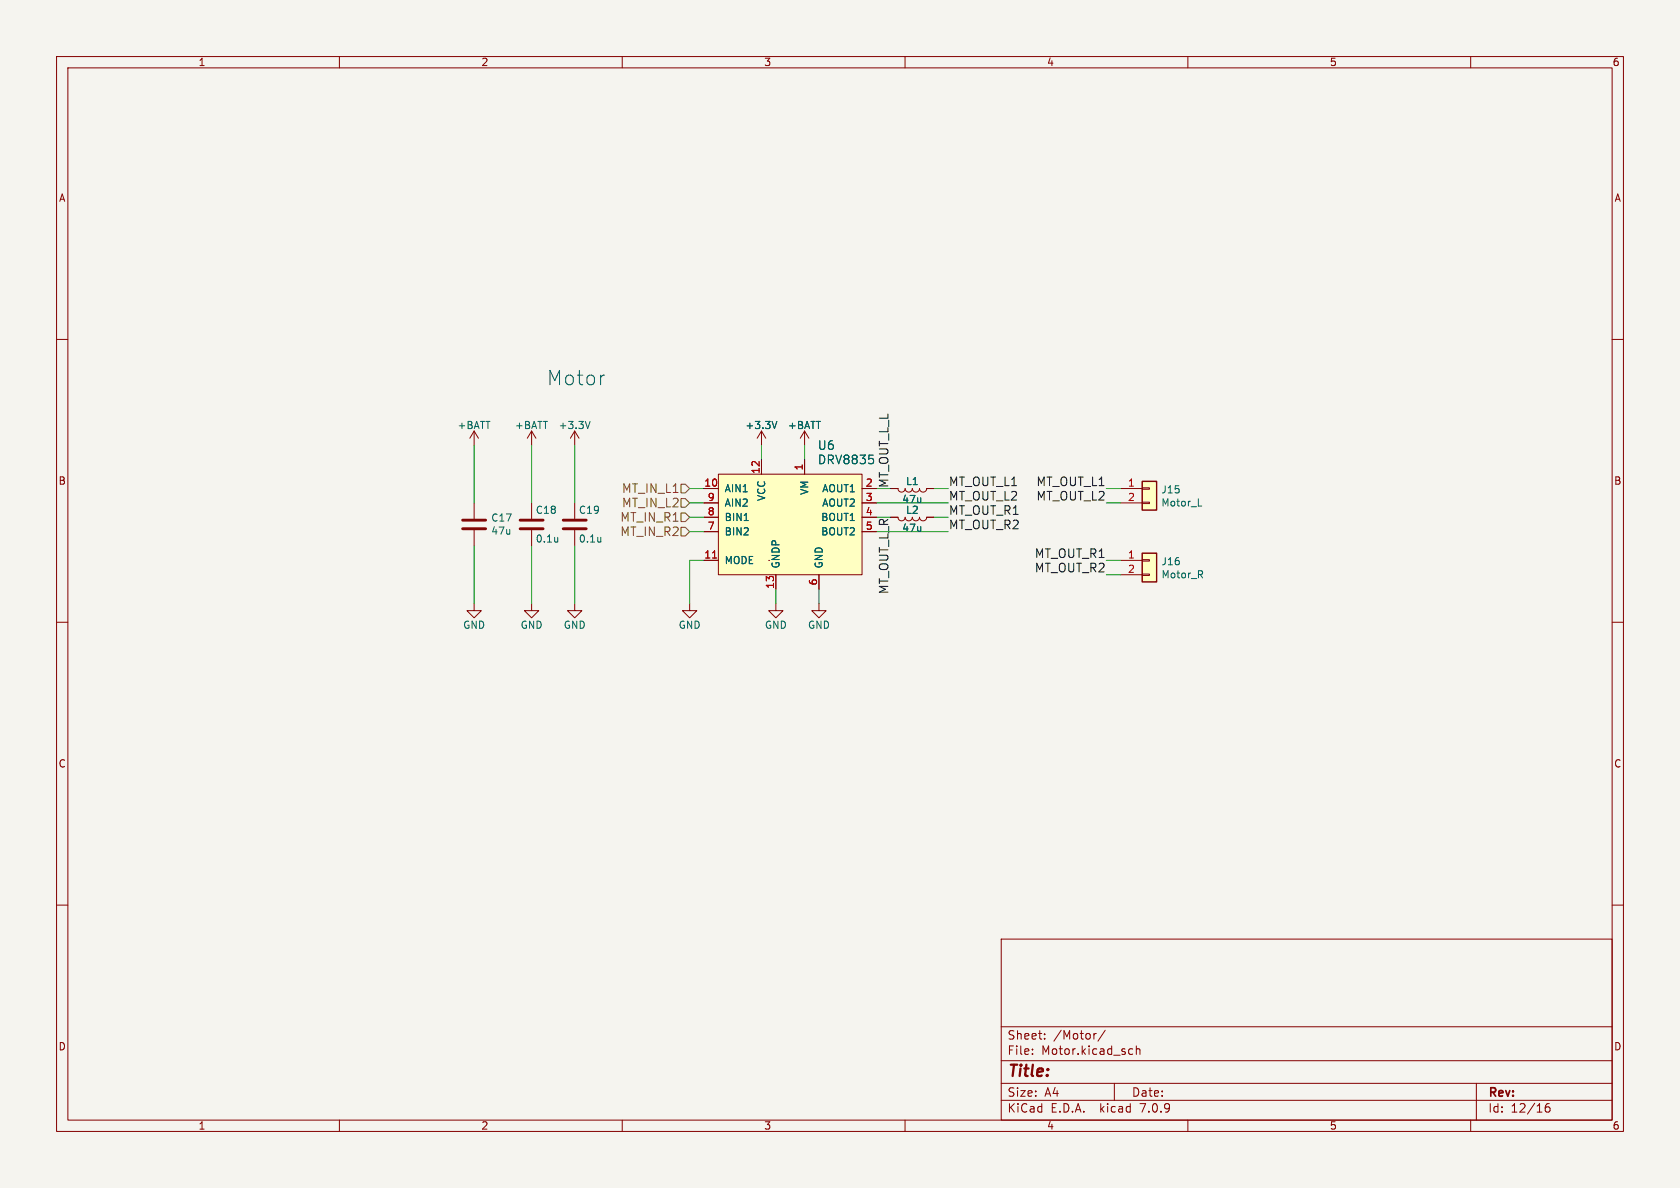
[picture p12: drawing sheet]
<svg xmlns="http://www.w3.org/2000/svg" width="297mm" height="210mm" viewBox="0 0 297 210" stroke-linecap="round" stroke-linejoin="round" font-family="sans-serif">
<path d="M0 0h297v210h-297z" fill="#f5f4ef" stroke="#f5f4ef" stroke-width=".18"/>
<g fill="none" stroke="#840000" stroke-width=".18">
<path d="M10 10h277v190h-277zM12 12h273v186h-273zM60 10v2M110 10v2M160 10v2M210 10v2M260 10v2M10 60h2M285 60h2M83.8 76.2l-.7 1.3M83.8 76.2v2.5M83.8 76.2l.8 1.3"/>
<path d="M94 76.2l-.8 1.3M94 76.2v2.5M94 76.2l.7 1.3M101.6 76.2l-.8 1.3M101.6 76.2v2.5M101.6 76.2l.8 1.3M134.6 76.2l-.7 1.3M134.6 76.2v2.5M134.6 76.2l.8 1.3M142.2 76.2l-.7 1.3M142.2 76.2v2.5M142.2 76.2l.8 1.3"/>
<path d="M83.8 88.9v2.8M83.8 93.7v2.8M94 88.9v2.8M94 93.7v2.8M101.6 88.9v2.8M101.6 93.7v2.8M124.5 99.1h2.5M124.5 86.4h2.5M124.5 88.9h2.5M124.5 91.4h2.5M124.5 94h2.5M127 83.8h25.4v17.8h-25.4z"/>
<path d="M134.6 81.3v2.5M135.9 99.1h.1M142.2 81.3v2.5M152.4 86.4h2.5M152.4 88.9h2.5M152.4 91.4h2.5M152.4 94h2.5M157.5 91.4h1.2a.64 .64 0 0 0 .7 .7 .64 .64 0 0 0 .6-.7 .64 .64 0 0 0 .7 .7 .64 .64 0 0 0 .6-.7 .64 .64 0 0 0 .6 .7 .64 .64 0 0 0 .7-.7 .64 .64 0 0 0 .6 .7 .64 .64 0 0 0 .6-.7h1.3M157.5 86.4h1.2a.64 .64 0 0 0 .7 .6 .64 .64 0 0 0 .6-.6 .64 .64 0 0 0 .7 .6 .64 .64 0 0 0 .6-.6 .64 .64 0 0 0 .6 .6 .64 .64 0 0 0 .7-.6 .64 .64 0 0 0 .6 .6 .64 .64 0 0 0 .6-.6h1.3M198.1 99.1h3.8M198.1 86.4h3.8M198.1 88.9h3.8"/>
<path d="M201.9 98.9h1.3v.3h-1.3zM201.9 88.8h1.3v.2h-1.3zM201.9 86.2h1.3v.3h-1.3zM10 110h2M83.8 106.7v1.3h1.3l-1.3 1.2-1.3-1.2h1.3M94 106.7v1.3h1.2l-1.2 1.2-1.3-1.2h1.3M101.6 106.7v1.3h1.3l-1.3 1.2-1.3-1.2h1.3M121.9 106.7v1.3h1.3l-1.3 1.2-1.3-1.2h1.3M137.2 106.7v1.3h1.2l-1.2 1.2-1.3-1.2h1.3M137.2 101.6v2.5M144.8 106.7v1.3h1.2l-1.2 1.2-1.3-1.2h1.3M144.8 101.6v2.5"/>
<path d="M198.1 101.6h3.8M201.9 101.5h1.3v.2h-1.3zM285 110h2M10 160h2M285 160h2M177 166h108v32h-108zM60 198v2M110 198v2M160 198v2M177 194.5h108M177 191.5h108M177 187.5h108"/>
<path d="M177 181.5h108M182.5 186.3v.1M182.5 185.5v.1M184.7 183.6v.1M184.7 182.8v.1M193.8 182.7l-.3 .1M195.4 182.1l-1.3 2M197 191.5v3M199.8 185.4l.4 .1M200.2 186.3l-.4 .1M200.9 185.5l.2-.1 .4 .1v.9M200.9 184.9v1.5"/>
<path d="M210 198v2M260 198v2M261 191.5v6.5M273.9 195.1a.59 .59 0 0 0-.7 .6v.6l.1 .2 .4 .1 .3-.1v-.5l-.1-.3h-.4l-.3 .3"/>
</g>
<path d="M104.3 74.5l-.4 1.3M137.3 74.5l-.4 1.3M98.6 95v.8M98.6 95.7l-.1 .1M106.2 95v.8M106.2 95.7v.1M131.6 92h.7M153.6 80.5h.8M154.3 81.1l.1 .2-.1 .6M211.8 89.5h.7M212.2 101.5l.4 .7M212.5 101v.4" fill="none" stroke="#006464" stroke-width=".18"/>
<g fill="#ffffc2" stroke="#ffffc2" stroke-width=".18">
<path d="M201.9 97.8h2.6v5.1h-2.6z"/>
<path d="M127 83.8h25.4v17.8h-25.4z"/>
<path d="M201.9 85.1h2.6v5.1h-2.6z"/>
</g>
<path d="M201.9 97.8h2.6v5.1h-2.6zM201.9 85.1h2.6v5.1h-2.6z" fill="none" stroke="#840000" stroke-width=".25"/>
<path d="M126 98.6h.7" fill="none" stroke="#a90000" stroke-width=".18"/>
<path d="M81.8 93.5h4.1M81.8 91.9h4.1M91.9 93.5h4.1M91.9 91.9h4.1M99.6 93.5h4M99.6 91.9h4" fill="none" stroke="#840000" stroke-width=".51"/>
<path d="M120.4 88.1h.8l.7 .8-.7 .8h-.8zM120.4 90.7h.8l.7 .7-.7 .8h-.8zM120.4 85.6h.8l.7 .8-.7 .7h-.8zM120.4 93.2h.8l.7 .8-.7 .7h-.8z" fill="none" stroke="#725600" stroke-width=".18"/>
<path d="M106.7 66.3h.2" fill="none" stroke="#0000c2" stroke-width=".18"/>
<g fill="none" stroke="#009600" stroke-width=".18">
<path d="M83.8 78.7v10.2M94 78.7v10.2M101.6 78.7v10.2M134.6 78.7v2.6M142.2 78.7v2.6M83.8 96.5v10.2M94 96.5v10.2M101.6 96.5v10.2M121.9 94h2.6M121.9 86.4h2.6M121.9 91.4h2.6M121.9 88.9h2.6"/>
<path d="M124.5 99.1h-2.6v7.6M154.9 94h12.7M154.9 88.9h12.7M165.1 86.4h2.5M165.1 91.4h2.5M195.6 86.4h2.5M195.6 99.1h2.5M195.6 88.9h2.5M137.2 104.1v2.6M144.8 104.1v2.6M195.6 101.6h2.5"/>
</g>
<text font-size="3.5" fill="#0000c2" x="96.5" y="68.3">Motor</text>
<text font-size="2.8" fill="#840000" x="178" y="190.9">Title:</text>
<g font-size="2.1" fill="#006464">
<text x="144.5" y="79.7">U6</text>
<text x="144.5" y="82.3">DRV8835</text>
</g>
<g font-size="2.1" fill="#725600">
<text x="109.9" y="89.9">MT_IN_L2</text>
<text x="109.9" y="87.4">MT_IN_L1</text>
<text x="109.6" y="92.4">MT_IN_R1</text>
<text x="109.6" y="95">MT_IN_R2</text>
</g>
<g font-size="2.1" fill="#009600">
<text x="157.2" y="86.4" transform="rotate(-90 157.2 86.4)">MT_OUT_L_L</text>
<text x="157.2" y="105.1" transform="rotate(-90 157.2 105.1)">MT_OUT_L_R</text>
</g>
<g font-size="2.1" fill="#0f0f0f">
<text x="167.6" y="88.6">MT_OUT_L2</text>
<text x="167.6" y="86">MT_OUT_L1</text>
<text x="183.2" y="86">MT_OUT_L1</text>
<text x="183.2" y="88.6">MT_OUT_L2</text>
<text x="167.6" y="91.1">MT_OUT_R1</text>
<text x="167.6" y="93.7">MT_OUT_R2</text>
<text x="182.9" y="98.7">MT_OUT_R1</text>
<text x="182.9" y="101.3">MT_OUT_R2</text>
</g>
<g font-size="2.1" fill="#840000">
<text x="178" y="184">Sheet:</text>
<text x="186.2" y="184">/Motor/</text>
<text x="178" y="186.7">File:</text>
<text x="184.1" y="186.7">Motor.kicad_sch</text>
<text x="178" y="196.9">KiCad</text>
<text x="178" y="194.1">Size:</text>
<text x="184.7" y="194.1">A4</text>
<text x="185.7" y="196.9">E.D.A.</text>
<text x="194.6" y="196.9">kicad</text>
<text x="200" y="194.1">Date:</text>
<text x="201.8" y="196.9">7.0.9</text>
<text x="263" y="194.3">Rev:</text>
<text x="263" y="196.9">Id:</text>
<text x="267.1" y="196.9">12/16</text>
</g>
<g font-size="1.8" fill="#840000">
<text x="35" y="11.9">1</text>
<text x="85" y="11.9">2</text>
<text x="135" y="11.9">3</text>
<text x="185" y="11.9">4</text>
<text x="235" y="11.9">5</text>
<text x="285" y="11.9">6</text>
<text x="10.3" y="35.9">A</text>
<text x="285.3" y="35.9">A</text>
<text x="10.3" y="85.9">B</text>
<text x="285.3" y="85.9">B</text>
<text x="10.3" y="135.9">C</text>
<text x="285.3" y="135.9">C</text>
<text x="10.3" y="185.9">D</text>
<text x="285.3" y="185.9">D</text>
<text x="35" y="199.9">1</text>
<text x="85" y="199.9">2</text>
<text x="135" y="199.9">3</text>
<text x="185" y="199.9">4</text>
<text x="235" y="199.9">5</text>
<text x="285" y="199.9">6</text>
</g>
<g font-size="1.8" fill="#006464">
<text x="80.8" y="76">+BATT</text>
<text x="90.9" y="76">+BATT</text>
<text x="98.7" y="76">+3.3V</text>
<text x="131.7" y="76">+3.3V</text>
<text x="139.2" y="76">+BATT</text>
<text x="128" y="87.2">AIN1</text>
<text x="128" y="89.8">AIN2</text>
<text x="135.5" y="88.7" transform="rotate(-90 135.5 88.7)">VCC</text>
<text x="143.1" y="87.6" transform="rotate(-90 143.1 87.6)">VM</text>
<text x="145.3" y="87.2">AOUT1</text>
<text x="145.3" y="89.8">AOUT2</text>
<text x="159.4" y="89.1">47u</text>
<text x="160.1" y="86">L1</text>
<text x="205.2" y="87.4">J15</text>
<text x="205.2" y="89.7">Motor_L</text>
<text x="86.8" y="92.4">C17</text>
<text x="86.8" y="94.7">47u</text>
<text x="94.6" y="91">C18</text>
<text x="102.2" y="91">C19</text>
<text x="128" y="94.8">BIN2</text>
<text x="128" y="92.3">BIN1</text>
<text x="145.1" y="92.3">BOUT1</text>
<text x="145.1" y="94.8">BOUT2</text>
<text x="159.4" y="94.2">47u</text>
<text x="160.1" y="91">L2</text>
<text x="94.6" y="96.1">0.1u</text>
<text x="102.2" y="96.1">0.1u</text>
<text x="128" y="99.9">MODE</text>
<text x="138" y="100.6" transform="rotate(-90 138 100.6)">GNDP</text>
<text x="145.6" y="100.6" transform="rotate(-90 145.6 100.6)">GND</text>
<text x="205.2" y="100.1">J16</text>
<text x="205.2" y="102.4">Motor_R</text>
<text x="81.8" y="111.4">GND</text>
<text x="91.9" y="111.4">GND</text>
<text x="99.6" y="111.4">GND</text>
<text x="119.9" y="111.4">GND</text>
<text x="135.1" y="111.4">GND</text>
<text x="142.7" y="111.4">GND</text>
</g>
<g font-size="1.8" fill="#a90000">
<text x="134.4" y="83.9" transform="rotate(-90 134.4 83.9)">12</text>
<text x="142" y="83.3" transform="rotate(-90 142 83.3)">1</text>
<text x="124.4" y="86.1">10</text>
<text x="125" y="88.6">9</text>
<text x="153" y="86.1">2</text>
<text x="153" y="88.6">3</text>
<text x="199.3" y="86.1">1</text>
<text x="199.3" y="88.6">2</text>
<text x="125" y="93.7">7</text>
<text x="125" y="91.2">8</text>
<text x="153" y="91.2">4</text>
<text x="153" y="93.7">5</text>
<text x="124.4" y="98.8">11</text>
<text x="199.3" y="98.8">1</text>
<text x="199.3" y="101.3">2</text>
<text x="136.9" y="104.2" transform="rotate(-90 136.9 104.2)">13</text>
<text x="144.5" y="103.6" transform="rotate(-90 144.5 103.6)">6</text>
</g>
</svg>
